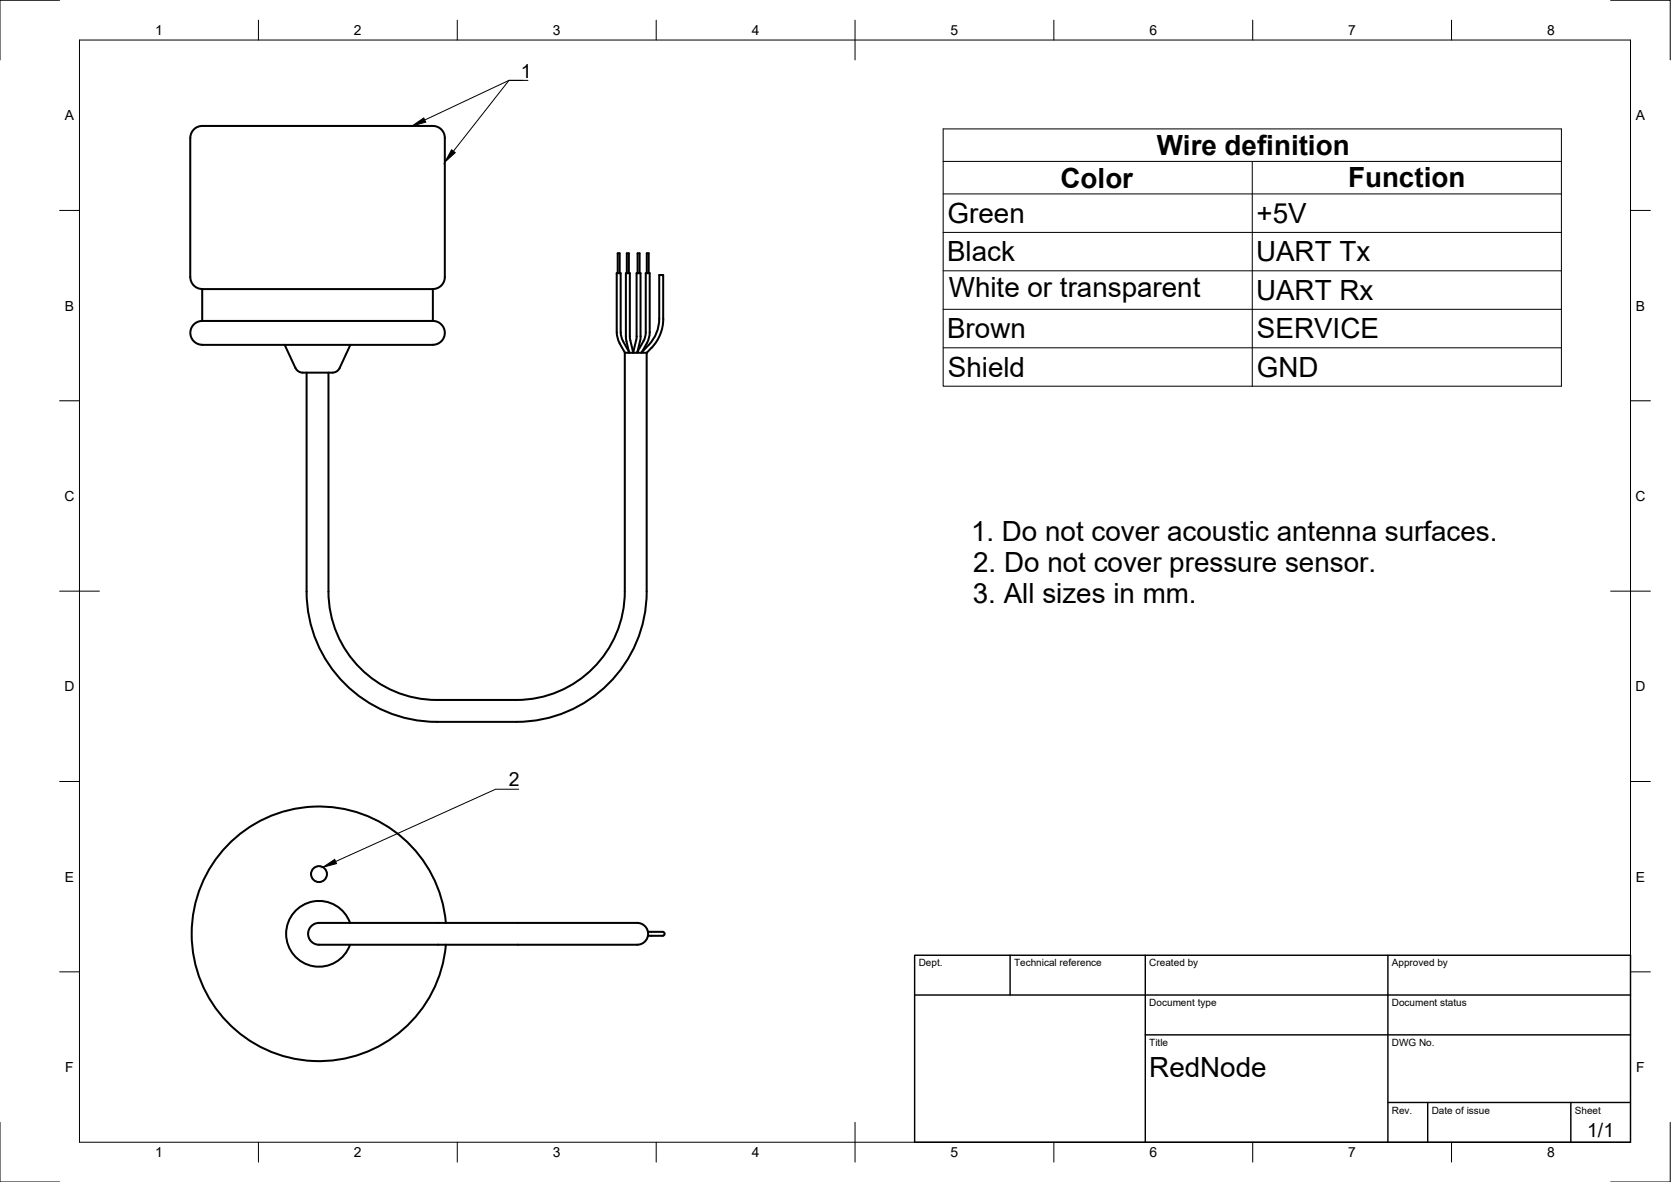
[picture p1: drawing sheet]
<svg xmlns="http://www.w3.org/2000/svg" width="420mm" height="297mm" viewBox="0 0 420 297" stroke-linecap="round" stroke-linejoin="round" font-family="sans-serif">
<!-- layer: Visible -->
<g fill="none" stroke="#000" stroke-width=".51">
<path d="M108.8 31.7h-56.9a3.3 3.3 0 0 0-4 2.9l-.1 35a3 3 0 0 0 3.1 3M108.8 31.7a2.99 2.99 0 0 1 3 3v34.9a2.99 2.99 0 0 1-3 3M50.8 72.7h58v8h-58zM155.3 68.7v-5h.5v5M157.6 68.7v-5h.5v5M160.3 68.7v-5h.5v5M162.6 68.7v-5h.5v5M50.8 86.7h58M50.9 80.7a3 3 0 0 0-3 2.9 3 3 0 0 0 3 3M71.6 86.7l2.7 5.8M74.3 92.5a3.1 3.1 0 0 0 3.1 1.1h6.2M77.1 93.6v55a32.8 32.8 0 0 0 32.7 32.8h20"/>
<path d="M82.6 93.6v55a27.3 27.3 0 0 0 27.2 27.3h20M85.4 92.5a2 2 0 0 1-1.8 1.1M88.1 86.7l-2.7 5.8M108.8 80.7a3 3 0 0 1 3 2.9 3 3 0 0 1-3 3M158.1 88.4l.1 .3M158.1 88.4l-1.6-3.1-.4-1.3v-15.3h-1v15.3l.5 1.8 1.5 2.9M158.1 88.4l-.7-3.6v-16.1h1v16.1l.8 3.8M159.2 88.6v.1M159.9 85.6l-.7 3M160.1 84.5v-15.8h1v16.1l-.8 3.6M160.1 84.5l-.1 1M160.3 88.4l-.1 .3"/>
<path d="M161.4 88.5l-.1 .2M162.6 86.2l-1.2 2.3M162.7 86.2l.5-1.3 .2-1.4v-14.8h-1l-.1 15.3-.3 1.3-1.7 3.1M163.1 86.7l-1.7 1.8M165.8 80.1v-11h1v11M165.8 80.1a9.5 9.5 0 0 1-2.7 6.6M166.8 80.1a11.2 11.2 0 0 1-4.2 8.6M129.8 175.9a27.3 27.3 0 0 0 27.3-27.2v-60h5.5v60a32.8 32.8 0 0 1-32.8 32.7M78.5 232.5a7.1 7.1 0 0 1 4.3-.6h76.4a2.91 2.91 0 0 1 3.1 1.1 2.91 2.91 0 0 1 .1 3.4 4.4 4.4 0 0 1-3.7 1h-77.5a2.86 2.86 0 0 1-3.3-1.3 2.86 2.86 0 0 1 .6-3.6zM88 231.9a8.3 8.3 0 0 0-12.7-3.9 8.3 8.3 0 0 0 0 13.3 8.3 8.3 0 0 0 12.7-3.9M112.1 231.9a32 32 0 0 0-48.7-24.5 32 32 0 0 0 0 54.5 32 32 0 0 0 48.7-24.5M162.9 234.2h3.7"/>
<path d="M162.9 235.2h3.7M166.6 234.2a.5 .5 0 0 1 .5 .5 .5 .5 0 0 1-.5 .5"/>
<circle cx="80.2" cy="219.7" r="2"/>
</g>
<!-- layer: Border -->
<g fill="none" stroke="#000" stroke-width=".25">
<path d="M15 .1h-15v15M20 10.1h390v276.9h-390zM65 5.1v5M115 5.1v5M165 5.1v5M215 5.1v10M265 5.1v5M315 5.1v5M365 5.1v5M405 .1h15v15M15 52.9h5M410 52.9h5"/>
<path d="M15 100.7h5M410 100.7h5M15 148.6h10M405 148.6h10M15 196.4h5M410 196.4h5M15 244.2h5M410 244.2h5M0 282.1v14.9h15M65 287v5M115 287v5M165 287v5"/>
<path d="M215 282.1v9.9M265 287v5M315 287v5M365 287v5M420 282.1v14.9h-15"/>
</g>
<!-- layer: TitleBlock -->
<path d="M230 240.1h180v46.9h-180zM230 250h180M254 240.1v9.9M288 240.1v46.9M349 240.1v46.9M288 260.1h122M349 277.1h61M359 277.1v9.9M395 277.1v9.9" fill="none" stroke="#000" stroke-width=".36"/>
<!-- layer: Annotations -->
<path d="M103.6 31.7l3-2.1 .4 1.1zM113.5 37.6l1 .8-2.7 2.4zM81.2 217.9l3-1.9 .4 1z" fill="#000" stroke="#000" stroke-width=".25"/>
<path d="M131.5 20.2h-3.5l-21.2 10M132.8 20.2h-4.8l-14 17.8M130.4 198.3h-5.8l-40.2 18.2" fill="none" stroke="#000" stroke-width=".25"/>
<!-- layer: BOM -->
<path d="M237.2 32.4h155.4v64.7h-155.4zM237.2 40.6h155.4M237.2 48.7h155.4M237.2 58.4h155.4M314.9 40.6v56.5M237.2 68.1h155.4M237.2 77.7h155.4M237.2 87.4h155.4" fill="none" stroke="#000" stroke-width=".25"/>
<g font-size="7">
<text x="290.9" y="39">Wire definition</text>
<text x="266.7" y="47.1">Color</text>
<text x="339" y="47.1">Function</text>
<text x="238.3" y="56.1">Green</text>
<text x="316" y="56">+5V</text>
<text x="238.1" y="65.7">Black</text>
<text x="315.8" y="65.7">UART Tx</text>
<text x="238.6" y="74.7">White or transparent</text>
<text x="315.8" y="75.4">UART Rx</text>
<text x="238.1" y="85">Brown</text>
<text x="316.1" y="85.1">SERVICE</text>
<text x="238.3" y="94.7">Shield</text>
<text x="316" y="94.7">GND</text>
<text x="244.2" y="135.9">1. Do not cover acoustic antenna surfaces.</text>
<text x="244.7" y="143.7">2. Do not cover pressure sensor.</text>
<text x="244.6" y="151.6">3. All sizes in mm.</text>
<text x="289" y="270.6">RedNode</text>
</g>
<g font-size="4.9">
<text x="130.9" y="19.5">1</text>
<text x="128" y="197.6">2</text>
<text x="399.1" y="285.7">1/1</text>
</g>
<g font-size="3.5">
<text x="39" y="8.8">1</text>
<text x="89" y="8.8">2</text>
<text x="139" y="8.8">3</text>
<text x="189" y="8.8">4</text>
<text x="239" y="8.8">5</text>
<text x="289" y="8.8">6</text>
<text x="339" y="8.8">7</text>
<text x="389" y="8.8">8</text>
<text x="16.3" y="30.2">A</text>
<text x="411.3" y="30.2">A</text>
<text x="16.3" y="78">B</text>
<text x="411.3" y="78">B</text>
<text x="16.2" y="125.9">C</text>
<text x="411.2" y="125.9">C</text>
<text x="16.2" y="173.7">D</text>
<text x="411.2" y="173.7">D</text>
<text x="16.3" y="221.6">E</text>
<text x="411.3" y="221.6">E</text>
<text x="16.4" y="269.4">F</text>
<text x="411.4" y="269.4">F</text>
<text x="39" y="290.8">1</text>
<text x="89" y="290.8">2</text>
<text x="139" y="290.8">3</text>
<text x="189" y="290.8">4</text>
<text x="239" y="290.8">5</text>
<text x="289" y="290.8">6</text>
<text x="339" y="290.8">7</text>
<text x="389" y="290.8">8</text>
</g>
<g font-size="2.5">
<text x="231" y="242.9">Dept.</text>
<text x="255" y="242.9">Technical reference</text>
<text x="289" y="242.9">Created by</text>
<text x="350" y="242.9">Approved by</text>
<text x="289" y="252.8">Document type</text>
<text x="350" y="252.8">Document status</text>
<text x="289" y="262.9">Title</text>
<text x="350" y="262.9">DWG No.</text>
<text x="350" y="279.9">Rev.</text>
<text x="360" y="279.9">Date of issue</text>
<text x="396" y="279.9">Sheet</text>
</g>
</svg>
